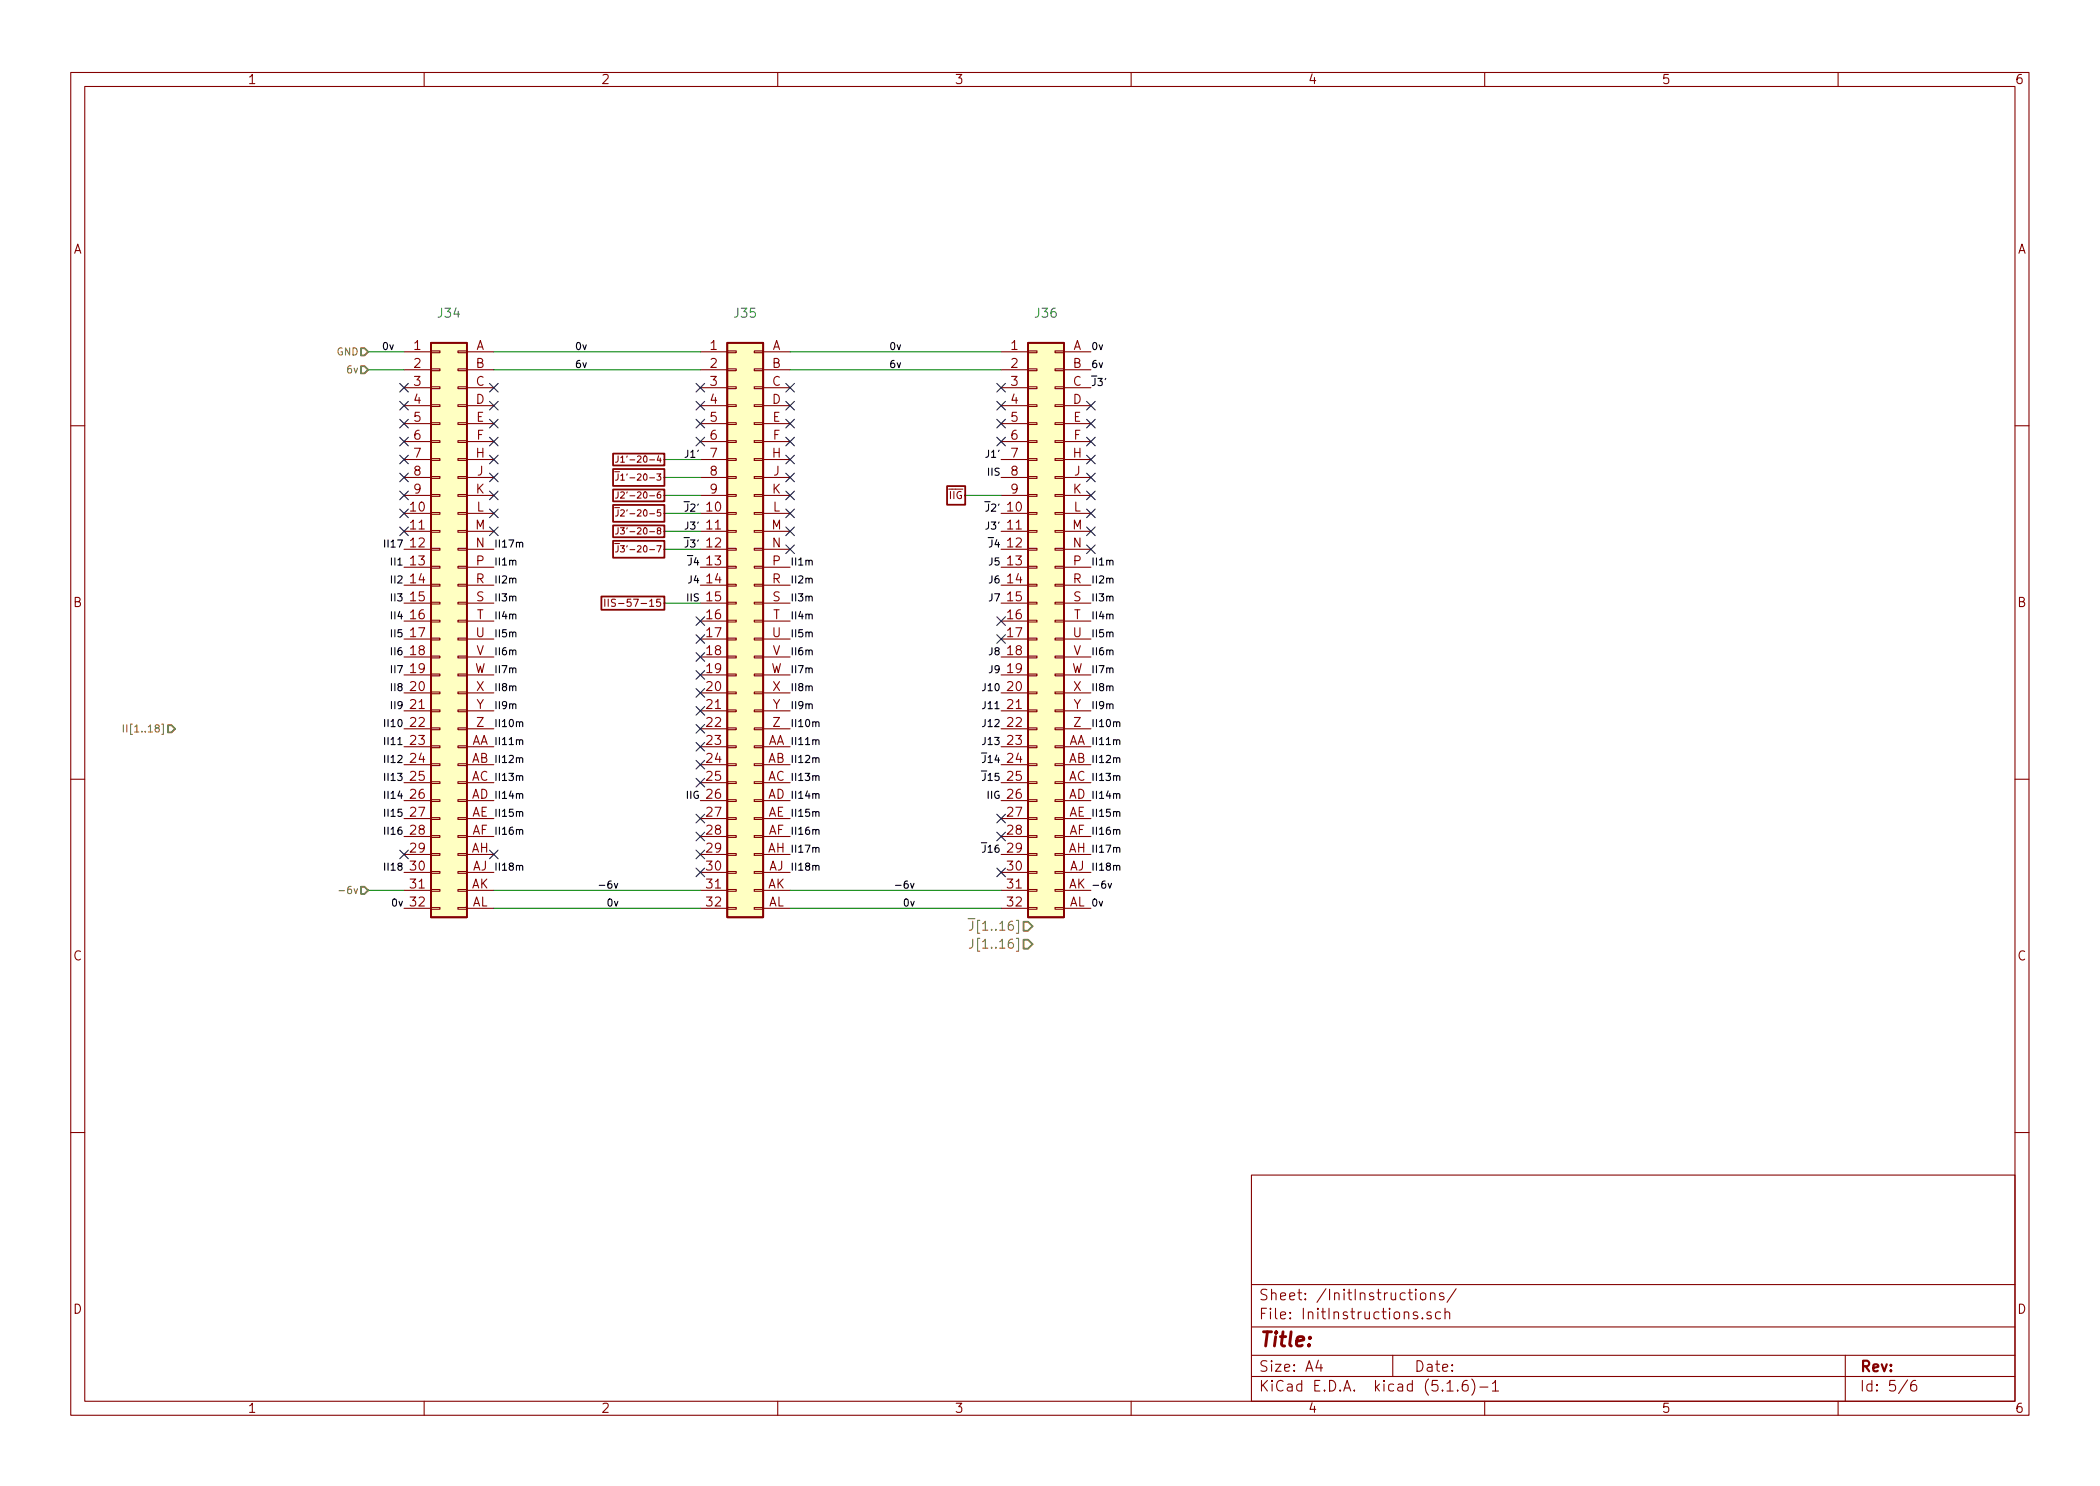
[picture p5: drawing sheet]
EESchema Schematic File Version 4
LIBS:Backplane1-cache
EELAYER 26 0
EELAYER END
$Descr A4 11693 8268
encoding utf-8
Sheet 5 6
Title ""
Date ""
Rev ""
Comp ""
Comment1 ""
Comment2 ""
Comment3 ""
Comment4 ""
$EndDescr
NoConn ~ 5575 4850
NoConn ~ 5575 4650
NoConn ~ 5575 4550
NoConn ~ 5575 3550
NoConn ~ 5575 3450
NoConn ~ 5575 2450
NoConn ~ 5575 2350
NoConn ~ 5575 2250
NoConn ~ 5575 2150
NoConn ~ 6075 2250
NoConn ~ 6075 2350
NoConn ~ 6075 2450
NoConn ~ 6075 2550
NoConn ~ 6075 2650
NoConn ~ 6075 2750
NoConn ~ 6075 2850
NoConn ~ 6075 2950
NoConn ~ 6075 3050
Wire Wire Line
	2250 4950 2050 4950
NoConn ~ 4400 3050
NoConn ~ 4400 2950
NoConn ~ 4400 2850
NoConn ~ 4400 2750
NoConn ~ 4400 2650
NoConn ~ 4400 2550
NoConn ~ 4400 2450
NoConn ~ 4400 2350
NoConn ~ 4400 2250
NoConn ~ 4400 2150
NoConn ~ 3900 2150
NoConn ~ 3900 2250
NoConn ~ 3900 2350
NoConn ~ 3900 2450
NoConn ~ 3900 3450
NoConn ~ 3900 3550
NoConn ~ 3900 3650
NoConn ~ 3900 3750
NoConn ~ 3900 3850
NoConn ~ 3900 3950
NoConn ~ 3900 4050
NoConn ~ 3900 4150
NoConn ~ 3900 4250
NoConn ~ 3900 4350
NoConn ~ 3900 4550
NoConn ~ 3900 4650
NoConn ~ 3900 4750
NoConn ~ 3900 4850
Wire Wire Line
	2250 2050 2050 2050
Wire Wire Line
	3900 3350 3700 3350
Wire Wire Line
	3700 3050 3900 3050
Wire Wire Line
	3900 2950 3700 2950
Wire Wire Line
	3700 2850 3900 2850
Wire Wire Line
	3900 2750 3700 2750
Wire Wire Line
	3700 2650 3900 2650
Wire Wire Line
	3700 2550 3900 2550
Text GLabel 3700 3050 0    35   UnSpc ~ 0
~J~3'-20-7
Text GLabel 3700 2950 0    35   UnSpc ~ 0
J3'-20-8
Text GLabel 3700 2750 0    35   UnSpc ~ 0
J2'-20-6
Text GLabel 3700 2850 0    35   UnSpc ~ 0
~J~2'-20-5
Text GLabel 3700 2550 0    35   UnSpc ~ 0
J1'-20-4
Text GLabel 3700 2650 0    35   UnSpc ~ 0
~J~1'-20-3
Text GLabel 3700 3350 0    40   UnSpc ~ 0
IIS-57-15
Wire Wire Line
	2050 1950 2250 1950
NoConn ~ 2250 4750
NoConn ~ 2250 2150
NoConn ~ 2250 2250
NoConn ~ 2250 2350
NoConn ~ 2250 2450
NoConn ~ 2250 2550
NoConn ~ 2250 2650
NoConn ~ 2250 2750
NoConn ~ 2250 2850
NoConn ~ 2250 2950
NoConn ~ 2750 4750
NoConn ~ 2750 2750
NoConn ~ 2750 2850
NoConn ~ 2750 2950
NoConn ~ 2750 2550
NoConn ~ 2750 2450
NoConn ~ 2750 2650
NoConn ~ 2750 2150
NoConn ~ 2750 2250
NoConn ~ 2750 2350
$Comp
L LSA:Conn_02x32 J36
U 1 1
P 5775 3450
F 0 "J36" H 5825 5167 50  0000 C CNN
F 1 "~" H 5825 5076 50  0000 C CNN
F 2 "ELLIOTT:DIN41612_B_2x32_Vertical" H 5775 3450 50  0001 C CNN
F 3 "" H 5775 3450 50  0001 C CNN
	1    5775 3450
	1    0    0    -1  
$EndComp
$Comp
L LSA:Conn_02x32 J35
U 1 1
P 4100 3450
F 0 "J35" H 4150 5167 50  0000 C CNN
F 1 "~" H 4150 5076 50  0000 C CNN
F 2 "ELLIOTT:DIN41612_B_2x32_Vertical" H 4100 3450 50  0001 C CNN
F 3 "" H 4100 3450 50  0001 C CNN
	1    4100 3450
	1    0    0    -1  
$EndComp
$Comp
L LSA:Conn_02x32 J34
U 1 1
P 2450 3450
F 0 "J34" H 2500 5167 50  0000 C CNN
F 1 "~" H 2500 5076 50  0000 C CNN
F 2 "ELLIOTT:DIN41612_B_2x32_Vertical" H 2450 3450 50  0001 C CNN
F 3 "" H 2450 3450 50  0001 C CNN
	1    2450 3450
	1    0    0    -1  
$EndComp
Text GLabel 5375 2750 0    40   UnSpc ~ 0
~IIG~
Wire Wire Line
	5375 2750 5575 2750
Wire Wire Line
	2750 1950 3900 1950
Wire Wire Line
	4400 1950 5575 1950
Wire Wire Line
	2750 2050 3900 2050
Wire Wire Line
	4400 2050 5575 2050
Text Label 4950 2050 0    40   ~ 0
6v
Text Label 3200 2050 0    40   ~ 0
6v
Text Label 6075 2050 0    40   ~ 0
6v
Text Label 6075 1950 0    40   ~ 0
0v
Text Label 4950 1950 0    40   ~ 0
0v
Text Label 3200 1950 0    40   ~ 0
0v
Text Label 2125 1950 0    40   ~ 0
0v
Text HLabel 2050 1950 0    40   Input ~ 0
GND
Text HLabel 2050 2050 0    40   Input ~ 0
6v
Text Label 2250 4850 2    40   ~ 0
II18
Text Label 2250 3050 2    40   ~ 0
II17
Text Label 2250 3150 2    40   ~ 0
II1
Text Label 2250 3250 2    40   ~ 0
II2
Text Label 2250 3350 2    40   ~ 0
II3
Text Label 2250 3450 2    40   ~ 0
II4
Text Label 2250 3550 2    40   ~ 0
II5
Text Label 2250 3650 2    40   ~ 0
II6
Text Label 2250 3750 2    40   ~ 0
II7
Text Label 2250 3850 2    40   ~ 0
II8
Text Label 2250 3950 2    40   ~ 0
II9
Text Label 2250 4050 2    40   ~ 0
II10
Text Label 2250 4150 2    40   ~ 0
II11
Text Label 2250 4250 2    40   ~ 0
II12
Text Label 2250 4350 2    40   ~ 0
II13
Text Label 2250 4450 2    40   ~ 0
II14
Text Label 2250 4550 2    40   ~ 0
II15
Text Label 2250 4650 2    40   ~ 0
II16
Text Label 2750 3150 0    40   ~ 0
II1m
Text Label 2750 3250 0    40   ~ 0
II2m
Text Label 2750 3050 0    40   ~ 0
II17m
Text Label 4400 4750 0    40   ~ 0
II17m
Text Label 6075 4750 0    40   ~ 0
II17m
Text Label 4400 3150 0    40   ~ 0
II1m
Text Label 6075 3150 0    40   ~ 0
II1m
Text Label 4400 3250 0    40   ~ 0
II2m
Text Label 6075 3250 0    40   ~ 0
II2m
Text HLabel 975  4050 0    40   Input ~ 0
II[1..18]
Text Label 6075 3350 0    40   ~ 0
II3m
Text Label 6075 3450 0    40   ~ 0
II4m
Text Label 6075 3550 0    40   ~ 0
II5m
Text Label 6075 3650 0    40   ~ 0
II6m
Text Label 6075 3750 0    40   ~ 0
II7m
Text Label 6075 3850 0    40   ~ 0
II8m
Text Label 6075 3950 0    40   ~ 0
II9m
Text Label 6075 4050 0    40   ~ 0
II10m
Text Label 6075 4150 0    40   ~ 0
II11m
Text Label 6075 4850 0    40   ~ 0
II18m
Text Label 6075 4650 0    40   ~ 0
II16m
Text Label 6075 4550 0    40   ~ 0
II15m
Text Label 6075 4450 0    40   ~ 0
II14m
Text Label 6075 4350 0    40   ~ 0
II13m
Text Label 6075 4250 0    40   ~ 0
II12m
Text Label 4400 3450 0    40   ~ 0
II4m
Text Label 4400 3550 0    40   ~ 0
II5m
Text Label 4400 3650 0    40   ~ 0
II6m
Text Label 4400 3750 0    40   ~ 0
II7m
Text Label 4400 3850 0    40   ~ 0
II8m
Text Label 4400 3950 0    40   ~ 0
II9m
Text Label 4400 4050 0    40   ~ 0
II10m
Text Label 4400 4150 0    40   ~ 0
II11m
Text Label 4400 4650 0    40   ~ 0
II16m
Text Label 4400 4550 0    40   ~ 0
II15m
Text Label 4400 4450 0    40   ~ 0
II14m
Text Label 4400 4350 0    40   ~ 0
II13m
Text Label 4400 4250 0    40   ~ 0
II12m
Text Label 4400 4850 0    40   ~ 0
II18m
Text Label 2750 4850 0    40   ~ 0
II18m
Text Label 2750 3450 0    40   ~ 0
II4m
Text Label 2750 3550 0    40   ~ 0
II5m
Text Label 2750 3650 0    40   ~ 0
II6m
Text Label 2750 3750 0    40   ~ 0
II7m
Text Label 2750 3850 0    40   ~ 0
II8m
Text Label 2750 3950 0    40   ~ 0
II9m
Text Label 2750 4050 0    40   ~ 0
II10m
Text Label 2750 4150 0    40   ~ 0
II11m
Text Label 2750 4650 0    40   ~ 0
II16m
Text Label 2750 4550 0    40   ~ 0
II15m
Text Label 2750 4450 0    40   ~ 0
II14m
Text Label 2750 4350 0    40   ~ 0
II13m
Text Label 2750 4250 0    40   ~ 0
II12m
Text Label 4400 3350 0    40   ~ 0
II3m
Text Label 2750 3350 0    40   ~ 0
II3m
Wire Wire Line
	2750 4950 3900 4950
Text Label 3325 4950 0    40   ~ 0
-6v
Wire Wire Line
	4400 4950 5575 4950
Text Label 4975 4950 0    40   ~ 0
-6v
Text Label 6075 4950 0    40   ~ 0
-6v
Text HLabel 2050 4950 0    40   Input ~ 0
-6v
Text Label 2250 5050 2    40   ~ 0
0v
Wire Wire Line
	2750 5050 3900 5050
Text Label 3450 5050 2    40   ~ 0
0v
Wire Wire Line
	4400 5050 5575 5050
Text Label 5100 5050 2    40   ~ 0
0v
Text Label 6075 5050 0    40   ~ 0
0v
Text Label 3900 2550 2    40   ~ 0
J1'
Text Label 5575 2550 2    40   ~ 0
J1'
Text Label 3900 3350 2    40   ~ 0
IIS
Text Label 5575 2650 2    40   ~ 0
IIS
Text Label 5575 3050 2    40   ~ 0
~J~4
Text Label 3900 3150 2    40   ~ 0
~J~4
Text HLabel 5750 5150 0    50   Input ~ 0
~J~[1..16]
Text Label 5575 4750 2    40   ~ 0
~J~16
Text Label 5575 4350 2    40   ~ 0
~J~15
Text Label 5575 4250 2    40   ~ 0
~J~14
Text Label 3900 3250 2    40   ~ 0
J4
Text Label 5575 3150 2    40   ~ 0
J5
Text Label 5575 3250 2    40   ~ 0
J6
Text Label 5575 3350 2    40   ~ 0
J7
Text Label 5575 3650 2    40   ~ 0
J8
Text Label 5575 3750 2    40   ~ 0
J9
Text Label 5575 3850 2    40   ~ 0
J10
Text Label 5575 3950 2    40   ~ 0
J11
Text Label 5575 4050 2    40   ~ 0
J12
Text Label 5575 4150 2    40   ~ 0
J13
Text HLabel 5750 5250 0    50   Input ~ 0
J[1..16]
Text Label 3900 3050 2    40   ~ 0
~J~3'
Text Label 6075 2150 0    40   ~ 0
~J~3'
Text Label 3900 2850 2    40   ~ 0
~J~2'
Text Label 5575 2850 2    40   ~ 0
~J~2'
Text Label 3900 2950 2    40   ~ 0
J3'
Text Label 5575 2950 2    40   ~ 0
J3'
Text Label 5575 4450 2    40   ~ 0
IIG
Text Label 3900 4450 2    40   ~ 0
IIG
$EndSCHEMATC
